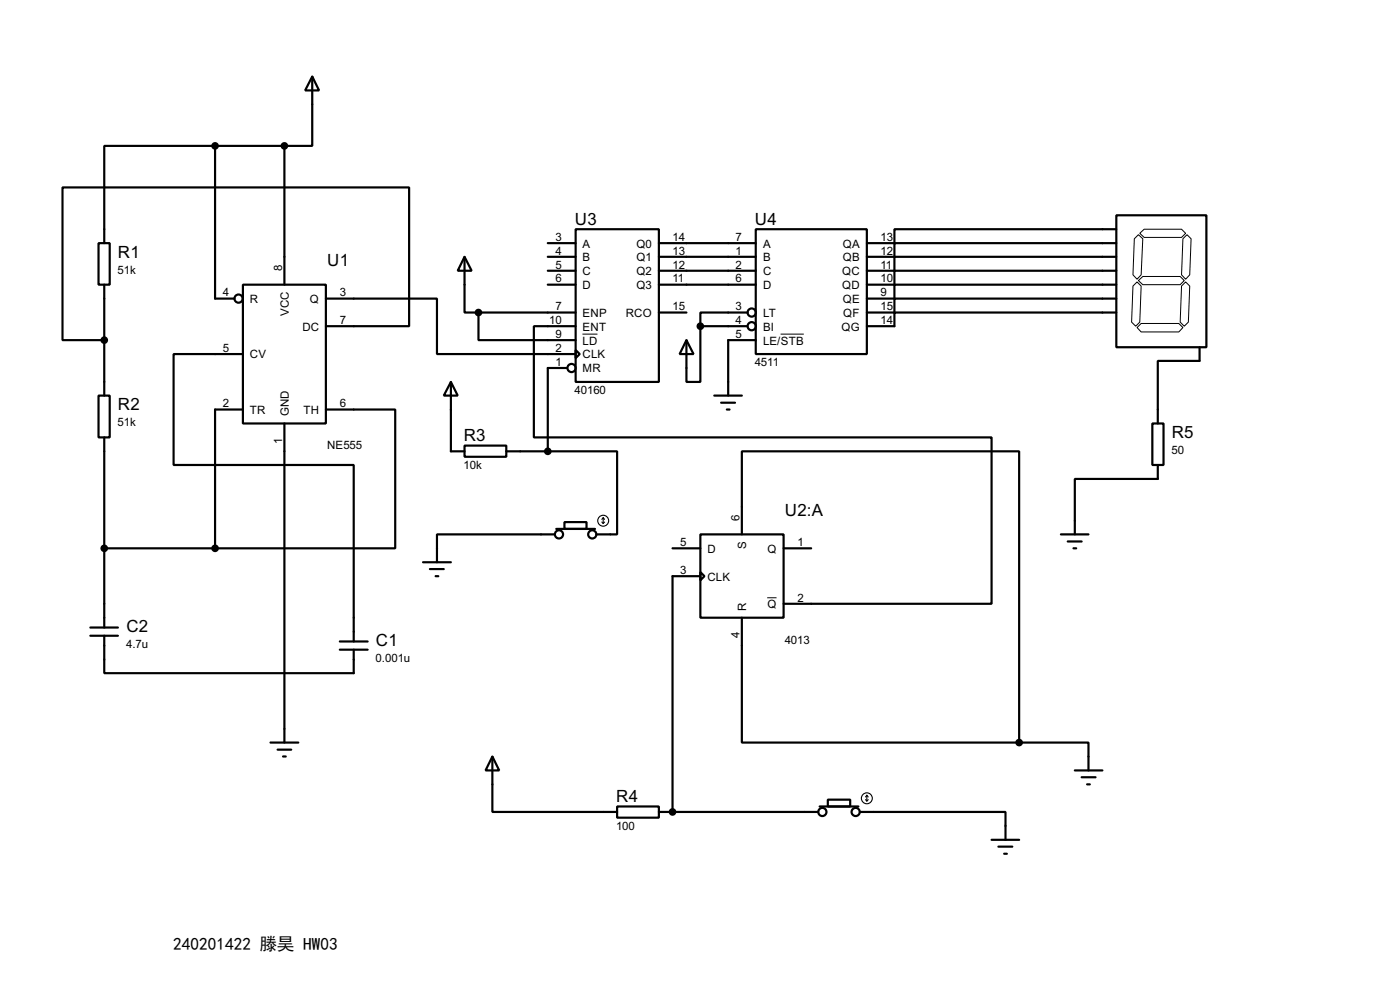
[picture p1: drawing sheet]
<svg xmlns="http://www.w3.org/2000/svg" width="256mm" height="180mm" viewBox="0 0 256 180" stroke-linecap="round" stroke-linejoin="round" font-family="sans-serif">
<g fill="none" stroke="#000" stroke-width=".4">
<path d="M57.2 14l1.3 2.6h-2.6zM57.2 14v12.7h-5.1M39.4 26.7h-20.3v17.8M39.4 26.7v28h3.6M39.4 26.7h12.7M52.1 26.7v25.4M204.5 39.4h16.5v24.2h-16.5zM18.1 44.5h2v7.6h-2zM19.1 52.1v20.3M44.5 52.1h15.2v25.4h-15.2zM59.7 54.7h20.4v10.1h25.4M59.7 59.7h15.3v-25.4h-63.5v28h7.6"/>
<path d="M85.1 47l1.3 2.6h-2.5zM85.1 47v10.2h2.6M87.7 57.2v5.1h17.8M87.7 57.2h17.8M100.4 44.5h5.1M100.4 47h5.1M100.4 49.6h5.1M100.4 52.1h5.1M105.5 42h15.2v27.9h-15.2zM105.5 59.7h-7.7v20.4h83.9v30.4h-38.1M120.7 44.5h17.8M120.7 47h17.8"/>
<path d="M120.7 49.6h17.8M120.7 52.1h17.8M120.7 57.2h5.1M128.3 59.7v10.2h-2.5v-7.6M128.3 59.7h8.7M137 57.2h-8.7v2.5M138.5 42h20.3v22.8h-20.3zM204.5 42h-40.6v2.5h-5.1M204.5 44.5h-40.6v2.5h-5.1M204.5 47h-40.6v2.6h-5.1M204.5 49.6h-40.6v2.5h-5.1M204.5 52.1h-40.6v2.6h-5.1"/>
<path d="M204.5 54.7h-40.6v2.5h-5.1M204.5 57.2h-40.6v2.5h-5.1M18.1 72.4h2v7.7h-2zM44.5 64.8h-12.7v20.3h33v32.3M44.5 75h-5.1v25.4M52.1 77.5v58.4M59.7 75h12.7v25.4h-33M82.6 69.9l1.3 2.5h-2.6zM82.6 69.9v12.7h2.5M103.9 67.4h-3.5v15.2M105.5 64.1l.7 .7-.7 .8zM125.8 62.3l1.3 2.5h-2.6z"/>
<path d="M130.9 72.4h5M132.1 73.7h2.6M133.2 75h.5M138.5 62.3h-5.1v10.1M211.1 77.5h2.1v7.6h-2.1zM219.8 63.6v2.5h-7.7v11.4M19.1 80.1v34.8M85.1 81.6h7.7v2h-7.7zM92.8 82.6h7.6M100.4 82.6h12.7v15.2h-3.8M101.7 97.8h-21.6v5.1M101.9 96.8h7.1"/>
<path d="M103.4 95.6h4.1v1.2h-4.1zM128.3 97.8h15.3v15.3h-15.3zM135.9 97.8v-15.2h50.8v53.3M194.4 97.8h5M195.6 99.1h2.6M212.1 85.1v2.6h-15.2v10.1M16.6 114.9h5M16.6 116.4h5M19.1 116.4v6.8h45.7v-4.3M19.1 100.4h20.3M62.3 117.4h5.1M62.3 118.9h5.1"/>
<path d="M77.5 102.9h5.1M78.8 104.2h2.5M79.8 105.5h.5M123.2 100.4h5.1M128.3 104.7l.8 .8-.8 .7zM128.3 105.5h-5.1v43.1M135.9 113.1v22.8h50.8M143.6 100.4h5M196.7 100.4h.5M49.6 135.9h5.1M50.9 137.2h2.5M51.9 138.5h.5"/>
<path d="M90.2 138.5l1.3 2.5h-2.5zM90.2 138.5v10.1h22.9M186.7 135.9h12.7v5.1M113.1 147.6h7.6v2.1h-7.6zM120.7 148.6h29.2M150.2 147.6h7.1M151.7 146.4h4.1v1.2h-4.1zM157.5 148.6h26.7v5.1M181.7 153.7h5M182.9 155h2.6M184 156.3h.5M196.9 141h5.1"/>
<path d="M198.2 142.3h2.5M199.2 143.6h.5"/>
<circle cx="43.7" cy="54.7" r=".75"/>
<circle cx="137.7" cy="57.2" r=".75"/>
<circle cx="137.7" cy="59.7" r=".75"/>
<circle cx="104.7" cy="67.4" r=".75"/>
<circle cx="102.4" cy="97.8" r=".75"/>
<circle cx="108.5" cy="97.8" r=".75"/>
<circle cx="150.6" cy="148.6" r=".75"/>
<circle cx="156.7" cy="148.6" r=".75"/>
</g>
<circle cx="123.2" cy="148.6" r=".2" fill="#000"/>
<path d="M207.6 52.4l.7-.8 .8 .8-.3 6.6-.7 .7-.8-.7zM208.3 60l.8-.8h6.9l.7 .8-.7 .8h-6.9zM208.6 51.4l.8-.8h6.8l.8 .8-.8 .7h-6.8zM208.6 43l.8 .7-.3 6.6-.8 .8-.7-.8 .2-6.6zM208.8 42.7l.8-.7h6.9l.7 .7-.7 .8h-6.9zM216.7 43.7l.8-.7 .7 .7-.2 6.6-.8 .8-.7-.8zM217.2 51.6l.8 .8-.3 6.6-.7 .7-.8-.7 .3-6.6zM106.7 61.2h2.8M143 61.2h4.3M140.6 109.4h1.7" fill="none" stroke="#000" stroke-width=".18"/>
<g fill="#000" stroke="#000" stroke-width=".4">
<circle cx="39.4" cy="26.7" r=".5"/>
<circle cx="52.1" cy="26.7" r=".5"/>
<circle cx="87.6" cy="57.2" r=".5"/>
<circle cx="128.3" cy="59.7" r=".5"/>
<circle cx="19.1" cy="62.3" r=".5"/>
<circle cx="100.3" cy="82.6" r=".5"/>
<circle cx="19.1" cy="100.4" r=".5"/>
<circle cx="39.4" cy="100.4" r=".5"/>
<circle cx="186.7" cy="135.9" r=".5"/>
<circle cx="123.2" cy="148.6" r=".5"/>
</g>
<g fill="none" stroke="#000" stroke-width=".2">
<path d="M110.3 95.6l.2 .2M110.5 94.8v1M110.5 94.8l-.2 .3M110.5 94.8l.3 .3M110.8 95.6l-.3 .2M158.6 146.4l.2 .2M158.8 145.6v1M158.8 145.6l-.2 .3M158.8 145.6l.3 .3M159.1 146.4l-.3 .2"/>
<circle cx="110.5" cy="95.3" r="1"/>
<circle cx="158.8" cy="146.1" r="1"/>
</g>
<path d="M30.3 170.4h30v4.9h-30z" fill="#fff" stroke="#fff" stroke-width=".35"/>
<g font-size="3.5">
<text x="105.3" y="41.2">U3</text>
<text x="138.3" y="41.2">U4</text>
<text x="21.6" y="47.2">R1</text>
<text x="60" y="48.7">U1</text>
<text x="21.6" y="75.1">R2</text>
<text x="85" y="80.8">R3</text>
<text x="214.7" y="80.2">R5</text>
<text x="143.8" y="94.5">U2:A</text>
<text x="23.2" y="115.8">C2</text>
<text x="68.9" y="118.3">C1</text>
<text x="112.9" y="146.8">R4</text>
</g>
<text font-size="3.2" x="31.7" y="173.9">240201422 滕昊 HW03</text>
<g font-size="2.4">
<text x="101.8" y="44.1">3</text>
<text x="101.8" y="46.6">4</text>
<text x="106.7" y="45.3">A</text>
<text x="106.7" y="47.8">B</text>
<text x="116.6" y="45.3">Q0</text>
<text x="116.6" y="47.8">Q1</text>
<text x="123.2" y="44.1">14</text>
<text x="123.2" y="46.6">13</text>
<text x="134.8" y="44.1">7</text>
<text x="134.8" y="46.6">1</text>
<text x="139.8" y="45.3">A</text>
<text x="139.8" y="47.8">B</text>
<text x="154.4" y="45.3">QA</text>
<text x="154.4" y="47.8">QB</text>
<text x="161.3" y="44.1">13</text>
<text x="161.3" y="46.6">12</text>
<text x="21.6" y="50.1">51k</text>
<text x="51.7" y="49.5" transform="rotate(-90 51.7 49.5)">8</text>
<text x="101.8" y="49.2">5</text>
<text x="101.8" y="51.7">6</text>
<text x="106.7" y="50.4">C</text>
<text x="106.7" y="52.9">D</text>
<text x="116.6" y="50.4">Q2</text>
<text x="116.6" y="52.9">Q3</text>
<text x="123.2" y="49.2">12</text>
<text x="123.2" y="51.7">11</text>
<text x="134.8" y="49.2">2</text>
<text x="134.8" y="51.7">6</text>
<text x="139.8" y="50.4">C</text>
<text x="139.8" y="52.9">D</text>
<text x="154.3" y="50.4">QC</text>
<text x="154.3" y="52.9">QD</text>
<text x="161.3" y="49.2">11</text>
<text x="161.3" y="51.7">10</text>
<text x="40.8" y="54.3">4</text>
<text x="45.8" y="55.4">R</text>
<text x="52.9" y="57.9" transform="rotate(-90 52.9 57.9)">VCC</text>
<text x="56.8" y="55.4">Q</text>
<text x="62.3" y="59.3">7</text>
<text x="62.3" y="54.3">3</text>
<text x="100.6" y="59.3">10</text>
<text x="101.8" y="56.8">7</text>
<text x="106.7" y="58">ENP</text>
<text x="114.6" y="58">RCO</text>
<text x="123.2" y="56.8">15</text>
<text x="134.8" y="56.8">3</text>
<text x="134.8" y="59.3">4</text>
<text x="139.8" y="58">LT</text>
<text x="154.4" y="55.4">QE</text>
<text x="154.5" y="58">QF</text>
<text x="161.3" y="54.3">9</text>
<text x="161.3" y="56.8">15</text>
<text x="161.3" y="59.3">14</text>
<text x="40.8" y="64.4">5</text>
<text x="45.8" y="65.6">CV</text>
<text x="55.4" y="60.5">DC</text>
<text x="101.8" y="61.9">9</text>
<text x="101.8" y="64.4">2</text>
<text x="106.7" y="60.5">ENT</text>
<text x="106.7" y="63.1">LD</text>
<text x="106.7" y="65.6">CLK</text>
<text x="134.8" y="61.9">5</text>
<text x="139.8" y="60.5">BI</text>
<text x="139.8" y="63.1">LE/STB</text>
<text x="154.1" y="60.5">QG</text>
<text x="101.8" y="67">1</text>
<text x="106.7" y="68.1">MR</text>
<text x="138.3" y="67">4511</text>
<text x="40.8" y="74.6">2</text>
<text x="45.8" y="75.8">TR</text>
<text x="52.9" y="76.2" transform="rotate(-90 52.9 76.2)">GND</text>
<text x="55.6" y="75.8">TH</text>
<text x="62.3" y="74.6">6</text>
<text x="105.3" y="72.1">40160</text>
<text x="21.6" y="78.1">51k</text>
<text x="51.7" y="81.2" transform="rotate(-90 51.7 81.2)">1</text>
<text x="59.9" y="82.2">NE555</text>
<text x="214.6" y="83.1">50</text>
<text x="84.9" y="85.8">10k</text>
<text x="135.5" y="95.3" transform="rotate(-90 135.5 95.3)">6</text>
<text x="124.6" y="100">5</text>
<text x="129.6" y="101.2">D</text>
<text x="136.7" y="100.5" transform="rotate(-90 136.7 100.5)">S</text>
<text x="140.6" y="101.2">Q</text>
<text x="146.1" y="100">1</text>
<text x="124.6" y="105.1">3</text>
<text x="129.6" y="106.3">CLK</text>
<text x="136.7" y="111.8" transform="rotate(-90 136.7 111.8)">R</text>
<text x="140.6" y="111.3">Q</text>
<text x="146.1" y="110.1">2</text>
<text x="23.1" y="118.7">4.7u</text>
<text x="135.5" y="116.8" transform="rotate(-90 135.5 116.8)">4</text>
<text x="143.8" y="117.8">4013</text>
<text x="68.8" y="121.2">0.001u</text>
<text x="112.9" y="151.9">100</text>
</g>
</svg>
